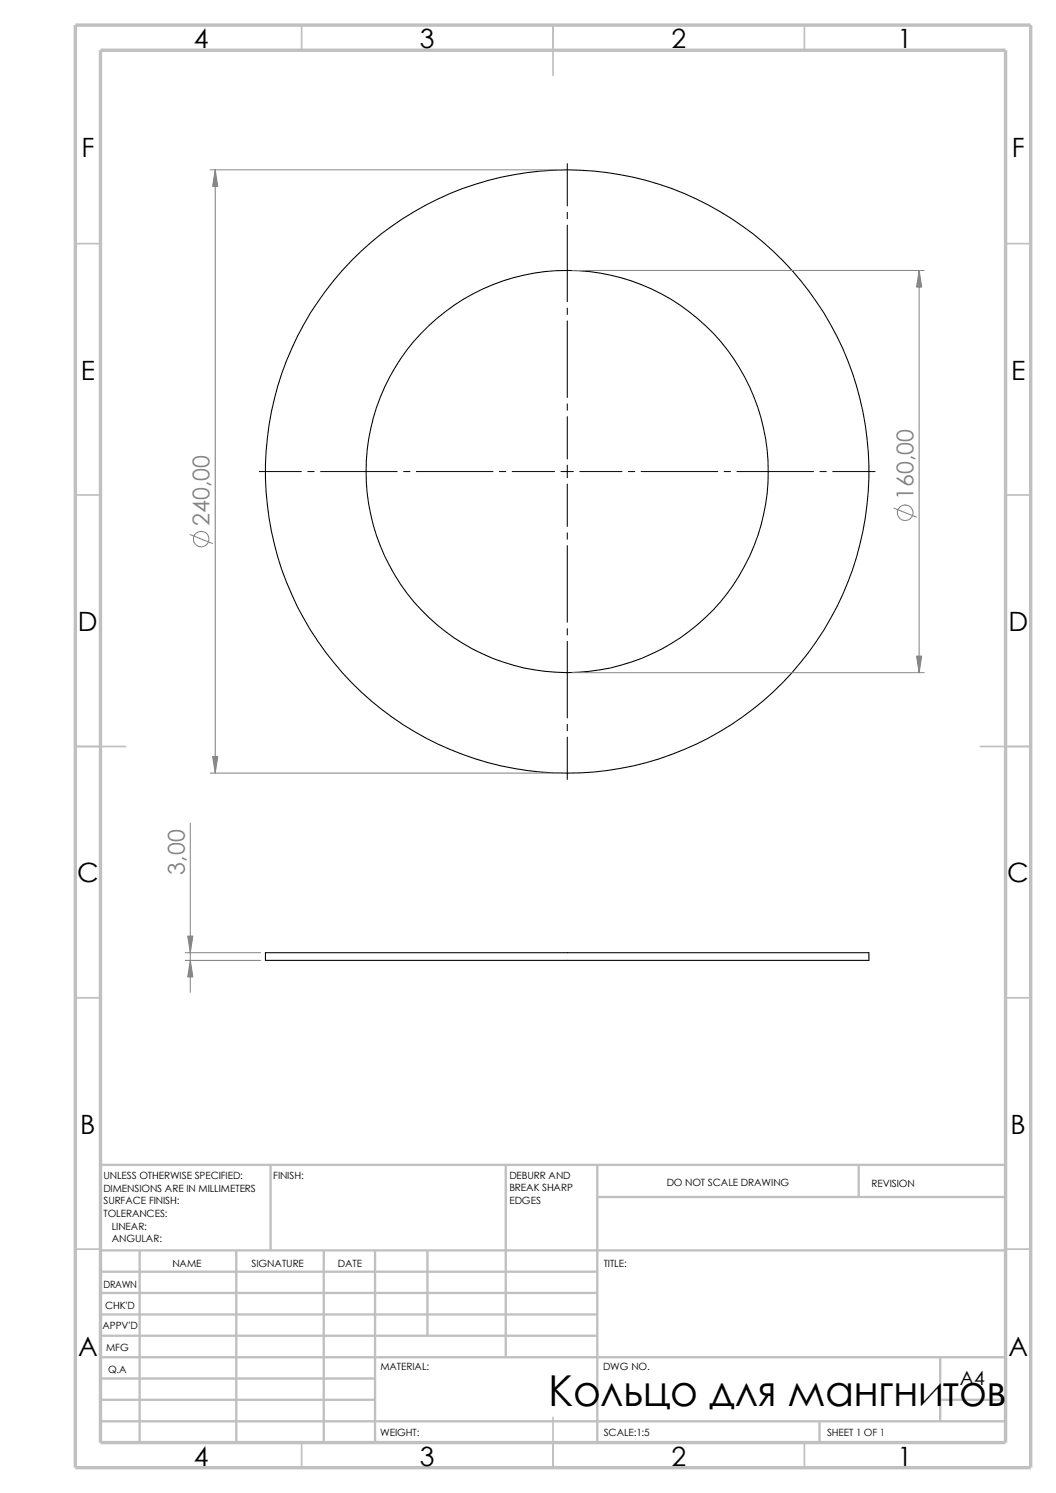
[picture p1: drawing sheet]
<svg xmlns="http://www.w3.org/2000/svg" width="210mm" height="297mm" viewBox="0 0 210 297" stroke-linecap="round" stroke-linejoin="round" font-family="sans-serif">
<g fill="none" stroke="#c0c0c0" stroke-width=".34">
<path d="M60 5v5M110 5v10M160 5v5M15 48.5h5M200 48.5h5M15 98.5h5M200 98.5h5M15 148.5h10M195 148.5h10M15 198.5h5M200 198.5h5M15 248.5h5"/>
<path d="M200 248.5h5M60 287v5M110 282v10M160 287v5"/>
</g>
<g fill="none" stroke="#c0c0c0" stroke-width=".47">
<path d="M53.8 231.7v17.1M100.6 231.7v38.3M118.8 231.7v55.3M118.8 238.1h81.2M170.8 231.7v6.4M200 231.7h-180v55.3M20 248.8h180M20 253h98.8M20 257.2h98.8M27.8 248.8v38.2M47 248.8v38.2M64.4 248.8v38.2"/>
<path d="M74.6 248.8v38.2M85 248.8v16.9M20 261.5h98.8M20 265.7h98.8M20 270h180M20 274.2h54.6M20 278.5h54.6M187 278.5h13M187 270v12.7M20 282.7h180M163 282.7v4.3"/>
</g>
<path d="M15 5h190v287h-190zM20 10h180v277h-180z" fill="none" stroke="#c0c0c0" stroke-width=".68" stroke-linecap="butt"/>
<g fill="none" stroke="#000" stroke-width=".21">
<path d="M52.8 189.5h120v1.6h-120z"/>
<circle cx="112.8" cy="93.8" r="60"/>
<circle cx="112.8" cy="93.8" r="40"/>
</g>
<g fill="none" stroke="#808080" stroke-width=".2">
<path d="M41.8 33.8h70M42.8 33.8v120M113.8 53.8h70M182.8 53.8v80M37.8 106.3l4.4 1.8M177.8 101.1l4.4 1.8M113.8 133.8h70M41.8 153.8h70M37.8 163.7v33.7M36.8 189.5h15M36.8 191.1h15"/>
<circle cx="40" cy="107.3" r="1.56"/>
<circle cx="180" cy="102" r="1.55"/>
</g>
<g fill="#808080" stroke="#808080" stroke-width=".2">
<path d="M37.3 186.2h1.1l-.6 3.3z"/>
<path d="M37.8 191.1l.6 3.3h-1.1z"/>
<path d="M42.8 33.8l.5 3.3h-1z"/>
<path d="M42.3 150.5h1l-.5 3.3z"/>
<path d="M182.8 53.8l.5 3.3h-1z"/>
<path d="M182.3 130.5h1l-.5 3.3z"/>
</g>
<g fill="none" stroke="#000" stroke-width=".2">
<path d="M112.8 32.6v8.4M112.8 42.2v1.3M112.8 44.8v15.2M112.8 61.3v1.3M112.8 63.8v15.3M51.6 93.8h8.3M61.2 93.8h1.3M63.8 93.8h15.2M80.3 93.8h1.2M82.8 93.8h15.2M99.3 93.8h1.3M101.9 93.8h8.4"/>
<path d="M111.5 93.8h2.5M112.8 80.3v1.3M112.8 82.9v8.4M112.8 92.5v2.5M112.8 96.3v8.4M115.3 93.8h8.4M125 93.8h1.2M127.5 93.8h15.2M144 93.8h1.3M146.6 93.8h15.2M163.1 93.8h1.2M165.6 93.8h8.4"/>
<path d="M112.8 106v1.3M112.8 108.5v15.3M112.8 125.1v1.2M112.8 127.6v15.2M112.8 144.1v1.3M112.8 146.6v8.5"/>
</g>
<text font-size="8.5" x="109.1" y="279.7">Кольцо для мангнитов</text>
<g font-size="5.3">
<text x="38.5" y="9.6">4</text>
<text x="83.5" y="9.6">3</text>
<text x="133.5" y="9.6">2</text>
<text x="178.5" y="9.6">1</text>
<text x="16.2" y="31.3">F</text>
<text x="201.2" y="31.3">F</text>
<text x="16" y="75.6">E</text>
<text x="201.1" y="75.6">E</text>
<text x="15.5" y="125.6">D</text>
<text x="200.6" y="125.6">D</text>
<text x="15.3" y="175.6">C</text>
<text x="200.3" y="175.6">C</text>
<text x="16" y="225.6">B</text>
<text x="201" y="225.6">B</text>
<text x="15.5" y="269.8">A</text>
<text x="200.5" y="269.8">A</text>
<text x="38.5" y="291.6">4</text>
<text x="83.5" y="291.6">3</text>
<text x="133.5" y="291.6">2</text>
<text x="178.5" y="291.6">1</text>
</g>
<g font-size="4.6" fill="#808080">
<text x="181.7" y="99.5" transform="rotate(-90 181.7 99.5)">160,00</text>
<text x="41.7" y="104.7" transform="rotate(-90 41.7 104.7)">240,00</text>
<text x="36.7" y="174.1" transform="rotate(-90 36.7 174.1)">3,00</text>
</g>
<text font-size="3.9" x="190.9" y="275.5">A4</text>
<g font-size="2">
<text x="20.6" y="234.6">UNLESS OTHERWISE SPECIFIED:</text>
<text x="20.6" y="237.1">DIMENSIONS ARE IN MILLIMETERS</text>
<text x="20.6" y="239.6">SURFACE FINISH:</text>
<text x="54.4" y="234.6">FINISH:</text>
<text x="101.3" y="239.5">EDGES</text>
<text x="101.3" y="234.5">DEBURR AND</text>
<text x="101.3" y="237">BREAK SHARP</text>
<text x="132.6" y="236">DO NOT SCALE DRAWING</text>
<text x="173.3" y="236.2">REVISION</text>
<text x="20.6" y="242.1">TOLERANCES:</text>
<text x="22.2" y="244.6">LINEAR:</text>
<text x="22.2" y="247.1">ANGULAR:</text>
<text x="50" y="252">SIGNATURE</text>
<text x="67.2" y="252">DATE</text>
<text x="120.1" y="252">TITLE:</text>
<text x="20.6" y="256.2">DRAWN</text>
<text x="34.3" y="252.1">NAME</text>
<text x="20.9" y="260.4">CHK'D</text>
<text x="20.4" y="264.5">APPV'D</text>
<text x="21.1" y="268.8">MFG</text>
<text x="21.5" y="273.1">Q.A</text>
<text x="75.6" y="272.5">MATERIAL:</text>
<text x="119.9" y="272.5">DWG NO.</text>
<text x="75.6" y="285.6">WEIGHT:</text>
<text x="120.1" y="285.6">SCALE:1:5</text>
<text x="164.5" y="285.6">SHEET 1 OF 1</text>
</g>
</svg>
